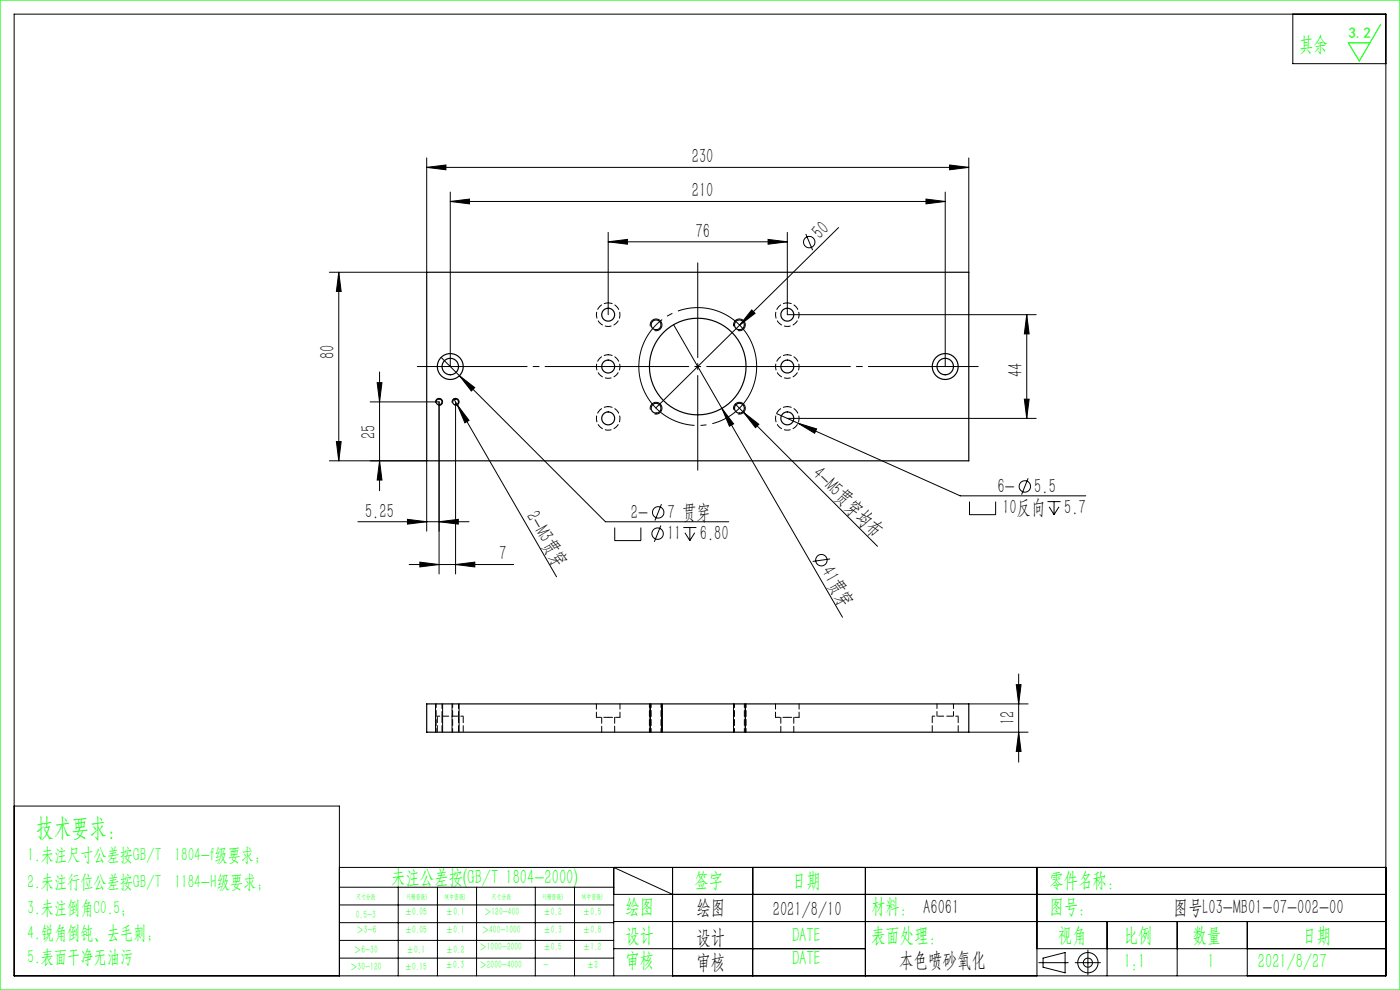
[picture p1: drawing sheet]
<svg xmlns="http://www.w3.org/2000/svg" width="297mm" height="210mm" viewBox="0 0 297 210" stroke-linecap="round" stroke-linejoin="round" font-family="sans-serif">
<g fill="none" stroke="#000" stroke-width=".21">
<path d="M3 3h291v204h-291zM274.3 3v10.5h19.7M90.5 35.5l4.1-.5v1zM90.5 33.5v24.3h-20.6M90.5 35.5h115M201.4 35l4.1 .5-4.1 .5zM205.5 33.5v24.3M71.9 57.8v40M71.9 57.8l.5 4h-1zM95.5 42.7l4.1-.5v1zM95.5 40.7v37.1M95.5 42.7h105"/>
<path d="M129 51.3l4.1-.5v1zM129 49.3v17.5M129 51.3h38M162.9 50.8l4.1 .5-4.1 .5zM167 49.3v17.5h52.8M170.9 49.6l1.5 3.5M177.9 48.3l-21 20.7M196.4 42.2l4.1 .5-4.1 .5zM200.5 40.7v37.1M80.5 78.9v25.2M93.6 75.8l3.9 3.9M97.5 79.7l3.2 2.5-.7 .7z"/>
<path d="M97.5 79.7l30.9 31h26.2M138 69.2a1.25 1.25 0 0 1 1.1-1.5 1.25 1.25 0 0 1 1.3 1.3 1.25 1.25 0 0 1-1.5 1.1M142.9 68.9l10.2 17.7M155.7 69.2a1.25 1.25 0 0 1 1.1-1.5 1.25 1.25 0 0 1 1.3 1.3 1.25 1.25 0 0 1-1.6 1.1M156.9 69l-17.8 17.5M159.5 65.7l.7 .8-3.3 2.5zM217.8 66.8v22M217.8 66.8l.5 4h-1zM69.9 97.8h20.6v14.9M71.4 93.7h1l-.5 4.1zM78.5 85.3h14.6v36.5M80 81.2h1l-.5 4.1z"/>
<path d="M80.5 97.8l.5 4h-1zM92.4 85.4a.75 .75 0 0 1 .7-.9 .75 .75 0 0 1 .8 .8 .75 .75 0 0 1-.9 .7M95.9 85.4a.75 .75 0 0 1 .7-.9 .75 .75 0 0 1 .8 .8 .75 .75 0 0 1-.9 .7M96.3 84.6l.7 1.3M96.6 85.3v36.5M97 85.9l2.5 3.3-.9 .5zM97 85.9l21.1 36.5M138 86.9a1.25 1.25 0 0 1 1.1-1.6 1.25 1.25 0 0 1 1.3 1.4 1.25 1.25 0 0 1-1.5 1.1M153.1 86.6l2.5 3.3-.9 .5zM153.1 86.6l25.6 44.3M155.7 86.9a1.25 1.25 0 0 1 1.1-1.6 1.25 1.25 0 0 1 1.3 1.4 1.25 1.25 0 0 1-1.6 1.1M156 85.7l30.2 30.2"/>
<path d="M157.7 87.5l3.3 2.5-.7 .7zM164.7 87.7l39 17.5h26.6M167 88.8h52.8M169.3 89.8l3.9 1.2-.4 .9zM217.3 84.7h1l-.5 4.1zM75.9 110.7h23.6M86.4 110.2l4.1 .5-4.1 .5zM86.8 119.8h22.2M89.1 119.2l4 .6-4 .5zM93.1 110.7l4.1-.5v1zM96.6 119.8l4.1-.6v1.1zM130.4 111.9v2.8h5.6v-2.8"/>
<path d="M140.2 111.5l-1.4 3.4M140.3 107l-1.4 3.4M145 111.9h2.7M145.3 113l1 1.7M146.3 111.9v2.8M147.4 113l-1.1 1.7M176.1 118.6l-3.7 .5M205.7 106.4v2.8h5.5v-2.8M218.1 101.5l-1.4 3.4M222.2 106.4h2.8M222.6 107.5l1 1.7M223.6 106.4v2.8"/>
<path d="M224.7 107.5l-1.1 1.7M92.4 149.3v6M93.9 149.3v6M95.9 149.3v6M97.4 149.3v6M137.9 149.3v6M140.4 149.3v6M155.6 149.3v6M158.1 149.3v6M205.5 155.3h12.6M205.5 149.3h12.6M215.6 145.2h1l-.5 4.1z"/>
<path d="M216.1 143v18.7M216.1 155.3l.5 4.1h-1zM3 171h69v36M72 184h222M72 188.2h58.2M72 192h58.2M72 195.7h58.2M72 199.5h58.2M84.5 188.2v18.8M92.8 188.2v18.8M101.1 188.2v18.8M113.6 188.2v18.8"/>
<path d="M121.9 188.2v18.8M130.2 189.7h163.8M130.2 195.5h163.8M142.7 189.7l-12.5-5.7v23M142.7 184v23M159.7 184v23M183.6 184v23M220 184v23M234.9 195.5v11.5M249.7 195.5v11.5M264.6 195.5v11.5M72 203.2h58.2"/>
<path d="M130.2 201.2h53.4M220 201.2h74M220.4 204.2h6.2M221.3 203.2l4.7-1.1v4.3l-4.7-1.2zM228.1 204.2h5.3M230.8 201.5v5.3"/>
<circle cx="171.7" cy="51.4" r="1.21"/>
<circle cx="139.5" cy="113.2" r="1.21"/>
<circle cx="139.6" cy="108.7" r="1.21"/>
<circle cx="174.3" cy="118.8" r="1.21"/>
<circle cx="217.4" cy="103.2" r="1.21"/>
<circle cx="230.8" cy="204.2" r="2.15"/>
<circle cx="230.8" cy="204.2" r=".96"/>
</g>
<path d="M160 74.1a12.5 12.5 0 0 0-20.9-5.1 12.5 12.5 0 0 0 5.5 20.8 12.5 12.5 0 0 0 15.6-14.7l-.2-1" fill="none" stroke="#000" stroke-width=".21" stroke-dasharray="30.5 1.3 1.3 1.3" stroke-dashoffset="10.3" stroke-linecap="butt"/>
<path d="M148 99.8v-44" fill="none" stroke="#000" stroke-width=".21" stroke-dasharray="30.5 1.3 1.3 1.3" stroke-dashoffset="10.4"/>
<path d="M88.5 77.8h119" fill="none" stroke="#000" stroke-width=".21" stroke-dasharray="30.5 1.3 1.3 1.3" stroke-dashoffset="7.2"/>
<path d="M0 0h297v210h-297zM292.9 5.2l-4.5 7.7-2.4-3.8h4.6" fill="none" stroke="#0f0" stroke-width=".25"/>
<g fill="#000">
<path d="M159.5 65.7l.7 .8-3.3 2.5zM97 85.9l2.5 3.3-.9 .5zM153.1 86.6l2.5 3.3-.9 .5zM157.7 87.5l3.3 2.5-.7 .7z"/>
<path d="M90.5 35.5l4.1-.5v1zM201.4 35l4.1 .5-4.1 .5zM95.5 42.7l4.1-.5v1zM196.4 42.2l4.1 .5-4.1 .5zM89.1 119.2l4 .6-4 .5zM96.6 119.8l4.1-.6v1.1zM169.3 89.8l3.5 2.1 .4-.9zM97.5 79.7l2.5 3.2 .7-.7z"/>
<path d="M71.9 57.8l.5 4h-1zM71.4 93.7h1l-.5 4.1zM217.8 66.8l.5 4h-1zM217.3 84.7h1l-.5 4.1z"/>
<path d="M129 51.3l4.1-.5v1zM162.9 50.8l4.1 .5-4.1 .5z"/>
<path d="M80.5 97.8l.5 4h-1zM80 81.2h1l-.5 4.1zM216.1 155.3l.5 4.1h-1zM215.6 145.2h1l-.5 4.1z"/>
<path d="M86.4 110.2l4.1 .5-4.1 .5zM93.1 110.7l4.1-.5v1z"/>
</g>
<g fill="none" stroke="#000" stroke-width=".25">
<path d="M90.5 57.8h115v40h-115zM90.5 149.3h115v6h-115z"/>
<circle cx="95.5" cy="77.8" r="2.75"/>
<circle cx="95.5" cy="77.8" r="1.75"/>
<circle cx="129" cy="66.8" r="1.37"/>
<circle cx="129" cy="77.8" r="1.37"/>
<circle cx="139.2" cy="68.9" r="1.05"/>
<circle cx="148" cy="77.8" r="10.2"/>
<circle cx="156.9" cy="68.9" r="1.05"/>
<circle cx="167" cy="66.8" r="1.38"/>
<circle cx="167" cy="77.8" r="1.38"/>
<circle cx="200.5" cy="77.8" r="2.75"/>
<circle cx="200.5" cy="77.8" r="1.75"/>
<circle cx="93.1" cy="85.3" r=".63"/>
<circle cx="96.6" cy="85.3" r=".63"/>
<circle cx="129" cy="88.8" r="1.37"/>
<circle cx="139.2" cy="86.6" r="1.05"/>
<circle cx="156.9" cy="86.6" r="1.05"/>
<circle cx="167" cy="88.8" r="1.37"/>
</g>
<path d="M129 64.3a2.5 2.5 0 0 1 2.3 3.6 2.5 2.5 0 0 1-4.3 .4 2.5 2.5 0 0 1 1.5-4h.5M129 75.3a2.5 2.5 0 0 1 2.3 3.6 2.5 2.5 0 0 1-4.3 .4 2.5 2.5 0 0 1 1.5-4h.5M167 64.3a2.5 2.5 0 0 1 2.3 3.6 2.5 2.5 0 0 1-4.3 .4 2.5 2.5 0 0 1 1.5-4h.5M167 75.3a2.5 2.5 0 0 1 2.3 3.6 2.5 2.5 0 0 1-4.3 .4 2.5 2.5 0 0 1 1.5-4h.5M129 86.3a2.5 2.5 0 0 1 2.3 3.6 2.5 2.5 0 0 1-4.3 .4 2.5 2.5 0 0 1 1.5-4h.5M167 86.3a2.5 2.5 0 0 1 2.3 3.6 2.5 2.5 0 0 1-4.3 .4 2.5 2.5 0 0 1 1.5-4h.5" fill="none" stroke="#000" stroke-width=".21" stroke-dasharray="1.3 .6" stroke-dashoffset=".4"/>
<path d="M93.8 149.3v2.6M97.3 151.9v-2.6M126.5 152.2h2.5M129 152.2h2.5M164.5 152.2h2.5M167 152.2h2.5M198.8 149.3v2.6M202.3 151.9v-2.6" fill="none" stroke="#000" stroke-width=".21" stroke-dasharray="1.3 .6" stroke-dashoffset=".3"/>
<path d="M98.3 151.9h-5.5M203.3 151.9h-5.5" fill="none" stroke="#000" stroke-width=".21" stroke-dasharray="1.3 .6" stroke-dashoffset=".7"/>
<path d="M126.5 149.3v2.9M131.5 152.2v-2.9M164.5 149.3v2.9M169.5 152.2v-2.9" fill="none" stroke="#000" stroke-width=".21" stroke-dasharray="1.3 .6" stroke-dashoffset=".2"/>
<path d="M127.6 152.2v3.1M130.4 155.3v-3.1M165.6 152.2v3.1M168.4 155.3v-3.1" fill="none" stroke="#000" stroke-width=".21" stroke-dasharray="1.3 .6"/>
<path d="M92.5 149.3v6M96 149.3v6M137.8 149.3v6M138.1 149.3v6M140.2 155.3v-6M155.8 149.3v6M157.9 155.3v-6M158.3 155.3v-6" fill="none" stroke="#000" stroke-width=".21" stroke-dasharray="1.3 .6" stroke-dashoffset=".5"/>
<path d="M92.8 151.9v3.4M93.8 155.3v-3.4M97.3 155.3v-3.4M98.3 155.3v-3.4M197.8 151.9v3.4M203.3 155.3v-3.4" fill="none" stroke="#000" stroke-width=".21" stroke-dasharray="1.3 .6" stroke-dashoffset="-.1"/>
<text font-size="5.4" fill="#0f0" x="7.7" y="177.2">技术要求：</text>
<g font-size="4.4" fill="#0f0">
<text x="275.6" y="10.8">其余</text>
<text x="83" y="187.5">未注公差按(GB/T 1804-2000)</text>
<text x="147.3" y="188">签字</text>
<text x="168" y="188">日期</text>
<text x="222.6" y="188">零件名称：</text>
<text x="132.7" y="193.6">绘图</text>
<text x="184.8" y="193.6">材料： A6061</text>
<text x="222.6" y="193.6">图号：</text>
<text x="132.7" y="199.8">设计</text>
<text x="168" y="199.8">DATE</text>
<text x="184.8" y="199.8">表面处理：</text>
<text x="224.4" y="199.8">视角</text>
<text x="238.4" y="199.8">比例</text>
<text x="253" y="199.8">数量</text>
<text x="276.3" y="199.8">日期</text>
<text x="132.7" y="205.1">审核</text>
<text x="168" y="204.6">DATE</text>
<text x="238.4" y="205.3">1:1</text>
<text x="256.2" y="205.3">1</text>
<text x="266.9" y="205.3">2021/8/27</text>
</g>
<g font-size="4.4">
<text x="146.8" y="34.6">230</text>
<text x="146.8" y="41.9">210</text>
<text x="147.5" y="50.4">76</text>
<text x="174" y="50.9" transform="rotate(-45 174 50.9)">50</text>
<text x="71" y="76.2" transform="rotate(-90 71 76.2)">80</text>
<text x="216.9" y="80.1" transform="rotate(-90 216.9 80.1)">44</text>
<text x="79.6" y="93.2" transform="rotate(-90 79.6 93.2)">25</text>
<text x="172.2" y="100.7" transform="rotate(45 172.2 100.7)">4-M5贯穿均布</text>
<text x="211.6" y="104.5">6-</text>
<text x="219.4" y="104.5">5.5</text>
<text x="77.5" y="109.8">5.25</text>
<text x="111.6" y="109.3" transform="rotate(60 111.6 109.3)">2-M3贯穿</text>
<text x="133.8" y="110">2-</text>
<text x="141.6" y="110">7 贯穿</text>
<text x="212.7" y="109">10反向</text>
<text x="225.7" y="109">5.7</text>
<text x="105.9" y="118.9">7</text>
<text x="141.5" y="114.5">11</text>
<text x="148.5" y="114.5">6.80</text>
<text x="174.1" y="121.2" transform="rotate(60 174.1 121.2)">41贯穿</text>
<text x="215.2" y="153.8" transform="rotate(-90 215.2 153.8)">12</text>
<text x="147.8" y="194">绘图</text>
<text x="163.9" y="194.3">2021/8/10</text>
<text x="249" y="194">图号L03-MB01-07-002-00</text>
<text x="147.8" y="200.2">设计</text>
<text x="147.8" y="205.5">审核</text>
<text x="190.8" y="205">本色喷砂氧化</text>
</g>
<g font-size="4" fill="#0f0">
<text x="5.9" y="182.6">1.未注尺寸公差按GB/T 1804-f级要求；</text>
<text x="5.9" y="188.4">2.未注行位公差按GB/T 1184-H级要求；</text>
<text x="5.9" y="193.9">3.未注倒角C0.5；</text>
<text x="5.9" y="199.2">4.锐角倒钝、去毛刺；</text>
<text x="5.9" y="204.2">5.表面干净无油污</text>
</g>
<text font-size="3.2" fill="#0f0" x="286.1" y="8">3.2</text>
<g font-size="2.3" fill="#0f0">
<text x="75.5" y="194.7">0.5-3</text>
<text x="75.6" y="198">＞3-6</text>
<text x="85.9" y="194.2">±0.05</text>
<text x="85.9" y="198">±0.05</text>
<text x="94.6" y="194.2">±0.1</text>
<text x="94.6" y="198">±0.1</text>
<text x="102.2" y="198">＞400-1000</text>
<text x="102.7" y="194.2">＞120-400</text>
<text x="115.3" y="194.2">±0.2</text>
<text x="115.3" y="198">±0.3</text>
<text x="123.7" y="194.2">±0.5</text>
<text x="123.7" y="198">±0.8</text>
<text x="75.1" y="202.2">＞6-30</text>
<text x="86.3" y="202.2">±0.1</text>
<text x="94.6" y="202.2">±0.2</text>
<text x="101.7" y="201.6">＞1000-2000</text>
<text x="115.3" y="201.6">±0.5</text>
<text x="123.7" y="201.6">±1.2</text>
<text x="74.3" y="205.8">＞30-120</text>
<text x="85.9" y="205.8">±0.15</text>
<text x="94.5" y="205.4">±0.3</text>
<text x="101.7" y="205.4">＞2000-4000</text>
<text x="115.3" y="205.4">-</text>
<text x="124.5" y="205.4">±2</text>
</g>
<g font-size="1.5" fill="#0f0">
<text x="75.5" y="190.6">尺寸分段</text>
<text x="86.4" y="190.6">F(精密级)</text>
<text x="94.4" y="190.6">M(中密级)</text>
<text x="104.3" y="190.6">尺寸分段</text>
<text x="115.2" y="190.6">F(精密级)</text>
<text x="123.5" y="190.6">M(中密级)</text>
</g>
</svg>
